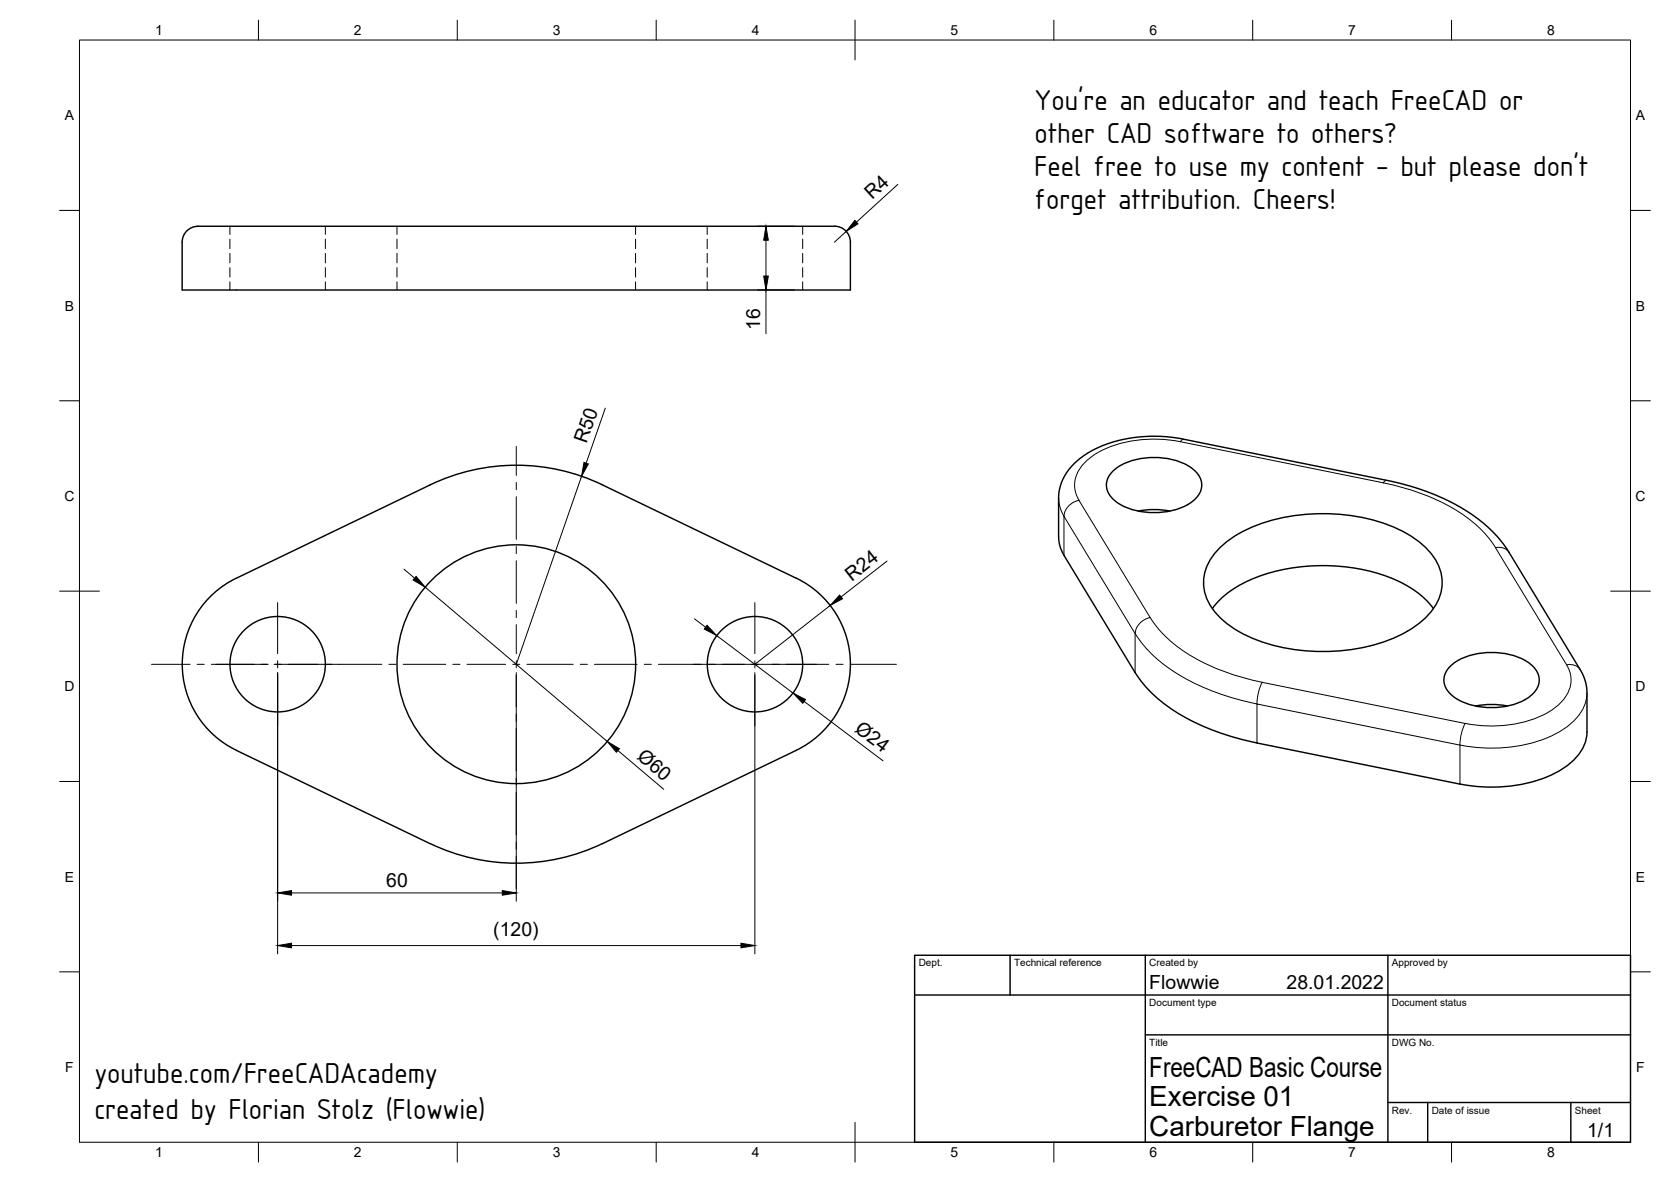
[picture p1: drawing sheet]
<svg xmlns="http://www.w3.org/2000/svg" width="420mm" height="297mm" viewBox="0 0 420 297" stroke-linecap="round" stroke-linejoin="round" font-family="sans-serif">
<!-- layer: Sichtbar -->
<g fill="none" stroke="#000" stroke-width=".36">
<path d="M209.8 56.8a4 4 0 0 1 4 4.1v12h-168v-12a4.2 4.2 0 0 1 5.1-4h158.9M279.8 118.5a16.5 16.5 0 0 1 13.9-3.2 10.8 10.8 0 0 1 8.1 4.8 4.7 4.7 0 0 1-2.1 6 18 18 0 0 1-19.1 0 4.7 4.7 0 0 1-.8-7.6zM108.1 121.9l-48.7 23.4M108.2 121.9a50 50 0 0 1 43.3 0M151.5 121.9l48.7 23.4M266.2 135v-9.8a13.9 13.9 0 0 1 7.9-11.7l2.7-1.3 2.3-.9 5.3-1.2 6.3-.5 5.6 .5 55.5 11.3 4 1.1 3.8 1.4 3.6 1.5 3.7 1.9 3.1 1.9 3.1 2.3 3.2 3.1 1.9 2.4 19.3 31.6 1.1 2.5 .4 2.3v10.6M266.2 135l.4 2.6 .9 2 17.9 29.4M286.2 128.4a20.3 20.3 0 0 1 8 0M306.7 137.6a34.6 34.6 0 0 1 20.5-8.2 46 46 0 0 1 26.6 4.8 16.3 16.3 0 0 1 8.6 10.1 11.7 11.7 0 0 1-3.9 10.9 34.6 34.6 0 0 1-20.4 8.2 46 46 0 0 1-26.7-4.7 16.3 16.3 0 0 1-8.6-10.2 11.7 11.7 0 0 1 3.9-10.9zM59.4 145.3a24 24 0 0 0-13.6 21.6 24 24 0 0 0 13.6 21.6M200.2 145.3a24 24 0 0 1 13.6 21.6 24 24 0 0 1-13.6 21.6M304.8 152.9a25.8 25.8 0 0 1 13.7-8.7 47.7 47.7 0 0 1 34.9 2.8 20.8 20.8 0 0 1 7 5.9"/>
<path d="M285.4 169a36 36 0 0 0 16.2 13.1l5.9 2.3 6.3 1.8 53.3 10.8M364.6 167.5a16.5 16.5 0 0 1 13.9-3.2 10.8 10.8 0 0 1 8.1 4.8 4.7 4.7 0 0 1-2 6 18 18 0 0 1-19.1 0 4.7 4.7 0 0 1-.9-7.6zM371 177.4a20.3 20.3 0 0 1 8 0M59.4 188.6l48.7 23.4M200.2 188.6l-48.7 23.4M399 184a11.5 11.5 0 0 1-6.1 9.2 36.9 36.9 0 0 1-25.8 3.8M108.2 212a50 50 0 0 0 43.3 0"/>
<circle cx="69.8" cy="166.9" r="12"/>
<circle cx="129.8" cy="166.9" r="30"/>
<circle cx="189.8" cy="166.9" r="12"/>
</g>
<!-- layer: Verdeckt -->
<g fill="none" stroke="#000" stroke-width=".25">
<path d="M57.8 56.9v2M81.8 56.9v2M99.8 56.9v2M159.8 56.9v2M177.8 56.9v2M201.8 56.9v2M57.8 60.1v2.4M57.8 63.7v2.4M57.8 67.3v2.3M57.8 70.8v2.1M81.8 60.1v2.4M81.8 63.7v2.4"/>
<path d="M81.8 67.3v2.3M81.8 70.8v2.1M99.8 60.1v2.4M99.8 63.7v2.4M99.8 67.3v2.3M99.8 70.8v2.1M159.8 60.1v2.4M159.8 63.7v2.4M159.8 67.3v2.3M159.8 70.8v2.1M177.8 60.1v2.4M177.8 63.7v2.4"/>
<path d="M177.8 67.3v2.3M177.8 70.8v2.1M201.8 60.1v2.4M201.8 63.7v2.4M201.8 67.3v2.3M201.8 70.8v2.1"/>
</g>
<!-- layer: Sichtbar schmal -->
<g fill="none" stroke="#000" stroke-width=".25">
<path d="M296.8 111a30.4 30.4 0 0 0-21.9 3.5 9.1 9.1 0 0 0-4.7 8.3l.6 1.9 .5 1M296.8 111l51 10.3 .5-.5 .3-.1M297.6 110.4l-.4 .1-.4 .5M266.2 125.2l.4 2.6 .9 2M267.5 129.8l17.9 29.4v9.8M267.5 129.8v9.8M271.3 125.7l17.9 29.5M271.3 125.7a4.6 4.6 0 0 0-3.8 4M347.8 121.3a49.1 49.1 0 0 1 24.3 11.5 24.3 24.3 0 0 1 3.9 4.8M376 137.6l17.9 29.5a7.4 7.4 0 0 1-1.5 9.6 24.7 24.7 0 0 1-16.6 5.7l-4.4-.2-3-.4M376 137.6l1.2-.1a2.84 2.84 0 0 1 2.2 1.3M289.2 155.2a4.6 4.6 0 0 0-3.8 4 36 36 0 0 0 16.2 13.1l3.9 1.6 4 1.4 6.6 1.6a11.8 11.8 0 0 1 1.3-5.4"/>
<path d="M289.2 155.2a34 34 0 0 0 16.1 12.6l5.8 2.1 6.3 1.6M317.4 171.5l51 10.3M393.9 167.1l1.2-.1a2.84 2.84 0 0 1 2.2 1.3M399 174.2a11.5 11.5 0 0 1-6.1 9.2 36.9 36.9 0 0 1-25.8 3.8 11.9 11.9 0 0 1 1.3-5.4M316.1 186.7v-9.8l51 10.3v9.8"/>
</g>
<!-- layer: TitleBlock -->
<path d="M230 240.1h180v46.9h-180zM230 250h180M254 240.1v9.9M288 240.1v46.9M349 240.1v46.9M288 260.1h122M349 277.1h61M359 277.1v9.9M395 277.1v9.9" fill="none" stroke="#000" stroke-width=".36"/>
<!-- layer: Border -->
<g fill="none" stroke="#000" stroke-width=".25">
<path d="M20 10.1h390v276.9h-390zM65 5.1v5M115 5.1v5M165 5.1v5M215 5.1v10M265 5.1v5M315 5.1v5M365 5.1v5M15 52.9h5M410 52.9h5M15 100.7h5M410 100.7h5"/>
<path d="M15 148.6h10M405 148.6h10M15 196.4h5M410 196.4h5M15 244.2h5M410 244.2h5M65 287v5M115 287v5M165 287v5M215 282.1v9.9M265 287v5M315 287v5"/>
<path d="M365 287v5"/>
</g>
<!-- layer: Dimensions -->
<g fill="none" stroke="#000" stroke-width=".25">
<path d="M190.5 56.9h9.2M212.8 58.2l-3 2.7M225.7 46.3l-10.4 9.5M190.5 72.9h9.2M192.6 60.4v9M192.6 72.9v10.9M146.2 119.7l-16.4 47.2M152.2 102.6l-4.8 13.8M101.6 143l2.6 2.3M106.9 147.6l45.8 38.7M174.6 155.5l2.8 2.1M180.2 159.7l19.2 14.5"/>
<path d="M208.7 152.2l-18.9 14.7M223 141l-11.5 9M69.8 169v70.7M129.8 169v57.5M189.8 169v70.7M202.2 176.3l19.8 14.9M155.4 188.6l11.5 9.8M73.3 224.4h53M73.3 237.6h113"/>
</g>
<g fill="#000" stroke="#000" stroke-width=".25">
<path d="M214.9 55.4l.8 .8-2.9 2zM192.6 56.9l.6 3.5h-1.2zM192 69.4h1.2l-.6 3.5zM146.8 116.2l1.1 .4-1.7 3.1zM104.6 144.9l2.3 2.7-3-1.9zM177.8 157.1l2.4 2.6-3.1-1.6zM211.1 149.5l.7 1-3.1 1.7zM199.4 174.2l3.1 1.6-.7 .9zM152.7 186.3l3 1.9-.7 .8zM69.8 224.4l3.5-.6v1.2zM69.8 237.6l3.5-.6v1.2zM126.3 223.8l3.5 .6-3.5 .6z"/>
<path d="M186.3 237l3.5 .6-3.5 .6z"/>
</g>
<!-- layer: Center Lines -->
<g fill="none" stroke="#000" stroke-width=".25">
<path d="M129.8 112.2v7.3M129.8 121.2v1.8M129.8 124.8v10.7M129.8 137.3v1.8M69.8 151.4v12.9M129.8 140.9v10.7M129.8 153.4v1.8M129.8 157v7.3M189.8 151.4v12.9M38.1 166.9h9.7M49.6 166.9h1.8M53.1 166.9h14.3"/>
<path d="M68.9 166.9h27.1M69.8 166.1v1.7M69.8 169.6v12.8M97.8 166.9h1.8M101.4 166.9h10.7M113.9 166.9h1.8M117.4 166.9h9.7M128.9 166.9h1.8M129.8 166.1v1.7M129.8 169.6v8.1M129.8 179.5v1.8M132.5 166.9h11.6"/>
<path d="M145.9 166.9h1.8M149.5 166.9h10.7M162 166.9h1.8M165.5 166.9h26.8M189.8 166.1v1.7M189.8 169.6v12.8M192.5 166.9h15.9M210.2 166.9h1.8M213.8 166.9h11.6M129.8 183.1v10.7M129.8 195.6v1.7M129.8 199.1v10.8"/>
<path d="M129.8 211.6v1.8M129.8 215.2v8.1"/>
</g>
<g font-size="7">
<text x="289" y="270.6">FreeCAD Basic Course</text>
<text x="289" y="278.1">Exercise 01</text>
<text x="289" y="285.5">Carburetor Flange</text>
</g>
<g font-size="6.8">
<text x="260.2" y="27.5">You're an educator and teach FreeCAD or</text>
<text x="260.1" y="35.9">other CAD software to others?</text>
<text x="260.1" y="44.2">Feel free to use my content - but please don't</text>
<text x="260.1" y="52.6">forget attribution. Cheers!</text>
<text x="23.8" y="272.2">youtube.com/FreeCADAcademy</text>
<text x="23.7" y="281.1">created by Florian Stolz (Flowwie)</text>
</g>
<g font-size="4.9">
<text x="219.3" y="50.3" transform="rotate(-42 219.3 50.3)">R4</text>
<text x="191.1" y="83" transform="rotate(-90 191.1 83)">16</text>
<text x="147.5" y="111.7" transform="rotate(-71 147.5 111.7)">R50</text>
<text x="214.2" y="146.1" transform="rotate(-38 214.2 146.1)">R24</text>
<text x="214.7" y="183.7" transform="rotate(37 214.7 183.7)">Ø24</text>
<text x="160" y="190.5" transform="rotate(40 160 190.5)">Ø60</text>
<text x="97.1" y="222.9">60</text>
<text x="124" y="235.2">(120)</text>
<text x="289" y="248.5">Flowwie</text>
<text x="323.5" y="248.5">28.01.2022</text>
<text x="399.1" y="285.7">1/1</text>
</g>
<g font-size="3.5">
<text x="39" y="8.8">1</text>
<text x="89" y="8.8">2</text>
<text x="139" y="8.8">3</text>
<text x="189" y="8.8">4</text>
<text x="239" y="8.8">5</text>
<text x="289" y="8.8">6</text>
<text x="339" y="8.8">7</text>
<text x="389" y="8.8">8</text>
<text x="16.3" y="30.2">A</text>
<text x="411.3" y="30.2">A</text>
<text x="16.3" y="78">B</text>
<text x="411.3" y="78">B</text>
<text x="16.2" y="125.9">C</text>
<text x="411.2" y="125.9">C</text>
<text x="16.2" y="173.7">D</text>
<text x="411.2" y="173.7">D</text>
<text x="16.3" y="221.6">E</text>
<text x="411.3" y="221.6">E</text>
<text x="16.4" y="269.4">F</text>
<text x="411.4" y="269.4">F</text>
<text x="39" y="290.8">1</text>
<text x="89" y="290.8">2</text>
<text x="139" y="290.8">3</text>
<text x="189" y="290.8">4</text>
<text x="239" y="290.8">5</text>
<text x="289" y="290.8">6</text>
<text x="339" y="290.8">7</text>
<text x="389" y="290.8">8</text>
</g>
<g font-size="2.5">
<text x="231" y="242.9">Dept.</text>
<text x="255" y="242.9">Technical reference</text>
<text x="289" y="242.9">Created by</text>
<text x="350" y="242.9">Approved by</text>
<text x="289" y="252.8">Document type</text>
<text x="350" y="252.8">Document status</text>
<text x="289" y="262.9">Title</text>
<text x="350" y="262.9">DWG No.</text>
<text x="350" y="279.9">Rev.</text>
<text x="360" y="279.9">Date of issue</text>
<text x="396" y="279.9">Sheet</text>
</g>
</svg>
